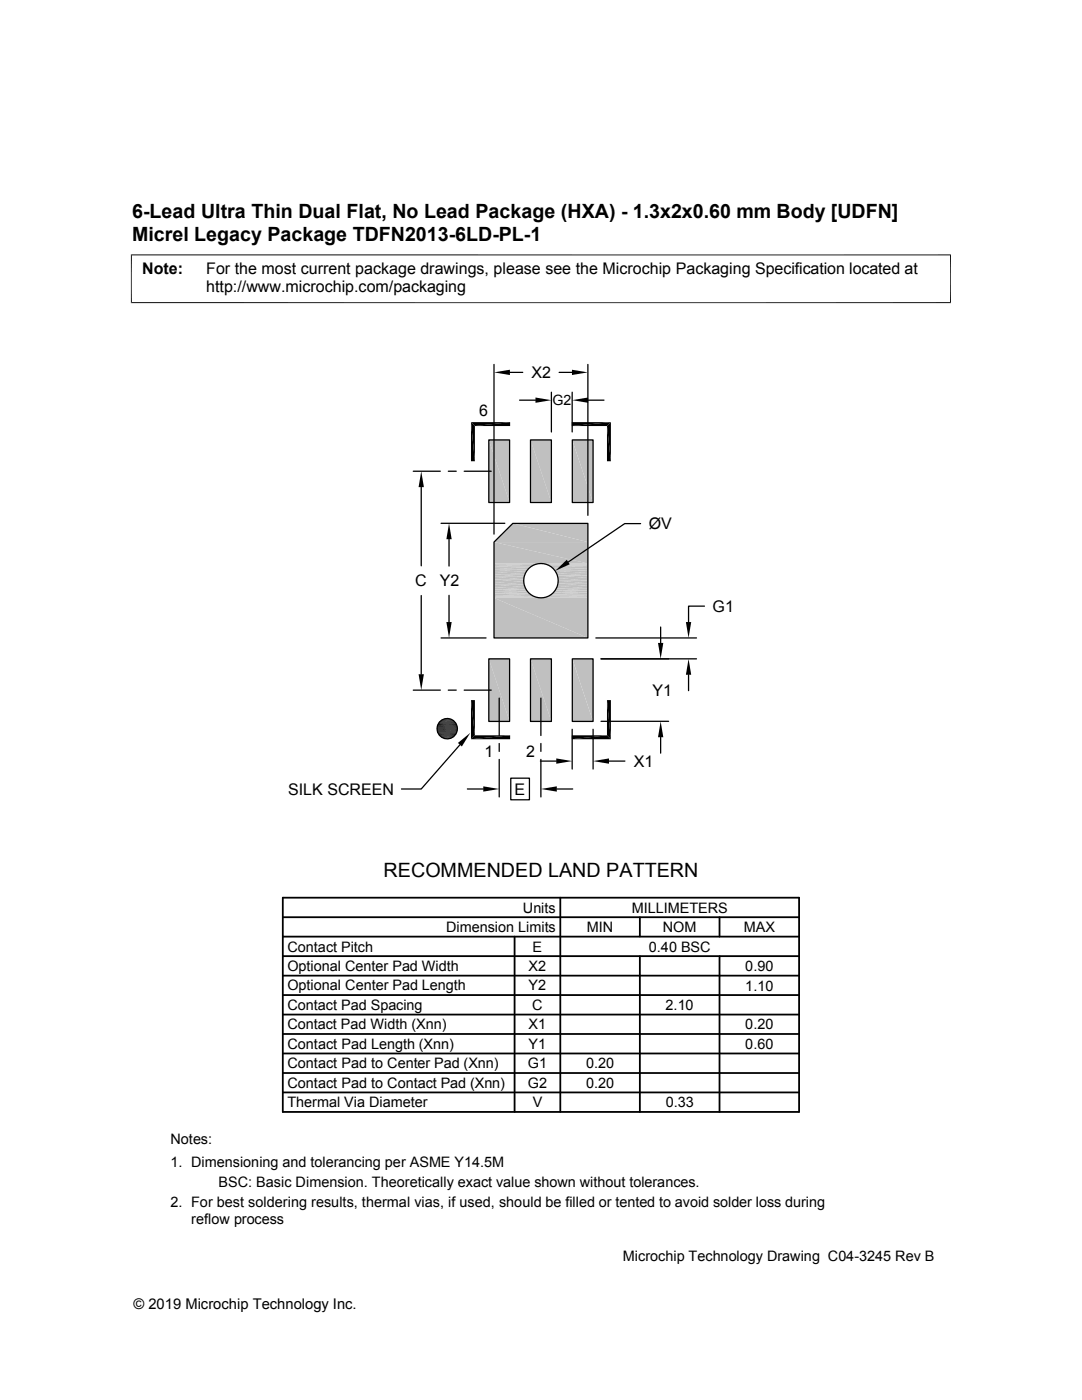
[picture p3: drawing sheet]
<svg xmlns="http://www.w3.org/2000/svg" width="216mm" height="279mm" viewBox="0 0 216 279" stroke-linecap="round" stroke-linejoin="round" font-family="sans-serif">
<g fill="#c0c0c0">
<path d="M114.2 87.8l4.1 12.5h-4.1z"/>
<path d="M114.2 87.8h4.1v12.5z"/>
<path d="M105.9 87.8l4.1 12.5h-4.1z"/>
<path d="M105.9 87.8h4.1v12.5z"/>
<path d="M97.5 87.8l4.2 12.5h-4.2z"/>
<path d="M97.5 87.8h4.2v12.5z"/>
<path d="M98.6 108.2l3.7-3.7 15 3.7z"/>
<path d="M102.3 104.5h15v3.7z"/>
<path d="M98.6 108.2l18.7 4.3h-18.7z"/>
<path d="M98.6 108.2h18.7v4.3z"/>
</g>
<path d="M98.6 112.5h18.7M98.6 112.5h8.9M98.6 112.7h8.4M108.6 112.6h8.7" fill="none" stroke="#c0c0c0" stroke-width=".2"/>
<path d="M109.1 112.8h8.2" fill="none" stroke="#c0c0c0" stroke-width=".23"/>
<path d="M98.6 112.9h7.9" fill="none" stroke="#c0c0c0" stroke-width=".25"/>
<path d="M109.6 113h7.7" fill="none" stroke="#c0c0c0" stroke-width=".28"/>
<path d="M98.6 113.2h7.5" fill="none" stroke="#c0c0c0" stroke-width=".32"/>
<path d="M110 113.3h7.3" fill="none" stroke="#c0c0c0" stroke-width=".36"/>
<path d="M98.6 113.5h7.1" fill="none" stroke="#c0c0c0" stroke-width=".38"/>
<path d="M110.4 113.7h6.9" fill="none" stroke="#c0c0c0" stroke-width=".4"/>
<path d="M98.6 113.9h6.7" fill="none" stroke="#c0c0c0" stroke-width=".42"/>
<path d="M110.7 114.1h6.6" fill="none" stroke="#c0c0c0" stroke-width=".44"/>
<g fill="#c0c0c0">
<path d="M98.6 114.1l6.2 .5h-6.2z"/>
<path d="M98.6 114.1h6.4l-.2 .5z"/>
<path d="M111 114.4l6.3 .5h-6.1z"/>
<path d="M111 114.4h6.3v.5z"/>
<path d="M98.6 114.6l6 .5h-6z"/>
<path d="M98.6 114.6h6.2l-.2 .5z"/>
<path d="M111.2 114.9l6.1 .5h-6z"/>
<path d="M111.2 114.9h6.1v.5z"/>
<path d="M98.6 115.1l5.9 .5h-5.9z"/>
<path d="M98.6 115.1h6l-.1 .5z"/>
<path d="M111.3 115.4l6 .5h-5.9z"/>
<path d="M111.3 115.4h6v.5z"/>
<path d="M98.6 115.6l5.9 .5h-5.9z"/>
<path d="M98.6 115.6h5.9v.5z"/>
<path d="M111.4 115.9l5.9 .5h-6z"/>
<path d="M111.4 115.9h5.9v.5z"/>
<path d="M98.6 116.1l6 .6h-6z"/>
<path d="M98.6 116.1h5.9l.1 .6z"/>
<path d="M111.3 116.4l6 .5h-6.1z"/>
<path d="M111.3 116.4h6v.5z"/>
<path d="M98.6 116.7l6.2 .5h-6.2z"/>
<path d="M98.6 116.7h6l.2 .5z"/>
<path d="M111.2 116.9l6.1 .5h-6.3z"/>
<path d="M111.2 116.9h6.1v.5z"/>
<path d="M98.6 117.2l6.4 .4h-6.4z"/>
<path d="M98.6 117.2h6.2l.2 .4z"/>
</g>
<path d="M110.7 117.6h6.6" fill="none" stroke="#c0c0c0" stroke-width=".44"/>
<path d="M98.6 117.9h6.7" fill="none" stroke="#c0c0c0" stroke-width=".42"/>
<path d="M110.4 118.1h6.9" fill="none" stroke="#c0c0c0" stroke-width=".4"/>
<path d="M98.6 118.3h7.1" fill="none" stroke="#c0c0c0" stroke-width=".38"/>
<path d="M110 118.4h7.3" fill="none" stroke="#c0c0c0" stroke-width=".36"/>
<path d="M98.6 118.6h7.5" fill="none" stroke="#c0c0c0" stroke-width=".32"/>
<path d="M109.6 118.8h7.7" fill="none" stroke="#c0c0c0" stroke-width=".28"/>
<path d="M98.6 118.9h7.9" fill="none" stroke="#c0c0c0" stroke-width=".25"/>
<path d="M109.1 119h8.2" fill="none" stroke="#c0c0c0" stroke-width=".23"/>
<path d="M98.6 119.1h8.4M98.6 119.2h8.9M98.6 119.3h9.5M108.1 119.3h9.2M108.6 119.2h8.7" fill="none" stroke="#c0c0c0" stroke-width=".2"/>
<g fill="#c0c0c0">
<path d="M98.6 119.3l18.7 8h-18.7z"/>
<path d="M98.6 119.3h18.7v8z"/>
<path d="M114.2 131.5l4.1 12.5h-4.1z"/>
<path d="M114.2 131.5h4.1v12.5z"/>
<path d="M105.9 131.5l4.1 12.5h-4.1z"/>
<path d="M105.9 131.5h4.1v12.5z"/>
<path d="M97.5 131.5l4.2 12.5h-4.2z"/>
<path d="M97.5 131.5h4.2v12.5z"/>
</g>
<g fill="none" stroke="#000" stroke-width=".25">
<path d="M98.6 72.7v33.9M101.7 74.3h2.6M103.7 79.9h3.1M110 78.3v7.9M111.6 74.3h2.5M114.2 78.3v7.9M117.3 72.7v30.1M117.3 79.9h3.2M82.5 94h5.4M84.1 97.2v15.7M89.5 94h1.5M92.6 94h5.4"/>
<path d="M97.5 87.8h4.2v12.5h-4.2zM105.9 87.8h4.1v12.5h-4.1zM114.2 87.8h4.1v12.5h-4.1zM84.1 118.9v15.7M88 104.4h12.7M89.6 107.6v5.4M89.6 118.8v5.3M98.6 108.2l3.7-3.7h15v22.8h-18.7zM127.8 104.5h-3.1l-11.3 7.7M82.5 137.7h5.4M88 127.3h9M89.5 137.7h1.5"/>
<path d="M92.6 137.7h5.4M97.5 131.5h4.2v12.5h-4.2zM99.6 139.3v7.5M105.9 131.5h4.1v12.5h-4.1zM107.9 139.3v7.5M114.2 131.5h4.1v12.5h-4.1zM118.9 127.3h20.1M119.9 131.5h19.1M131.8 125.1v3.2M137.4 134.7v3.1M140.6 121h-3.2v3.1M91.8 148.6l-7.7 8.9h-4"/>
<path d="M93.3 157.5h3.1M99.6 148.4v1.6M99.6 151.6v7.4M101.9 155.3h3.7v4.3h-3.7zM107.8 151.9h3.2M107.9 148.4v1.6M107.9 151.6v7.4M111.1 157.5h3.2M114.2 145.5v8M118.3 145.5v8M119.9 144h13.5M121.5 151.9h3.2"/>
<path d="M131.8 147.1v3.2"/>
<circle cx="107.9" cy="115.9" r="3.4"/>
<circle cx="89.2" cy="145.4" r="2.03"/>
</g>
<g fill="none" stroke="#000" stroke-width=".36">
<path d="M56.4 179.2h103v42.7h-103zM111.8 179.2v42.7M56.4 183h103M56.4 186.9h103M56.4 194.7h103M56.4 190.8h103M56.4 198.6h103M102.7 186.9v35M127.7 183v3.9M127.7 190.8v31.1M143.6 183v3.9M143.6 190.8v31.1"/>
<path d="M56.4 206.4h103M56.4 218h103M56.4 210.2h103M56.4 202.5h103M56.4 214.1h103"/>
</g>
<g fill="#000">
<path d="M98.6 74.3l3.1-.5v1zM106.8 79.3l3.2 .6-3.2 .5zM114.1 73.8l3.2 .5-3.2 .5zM114.2 79.9l3.1-.6v1.1zM84.1 94l.5 3.2h-1.1zM94 84.2l.8 7.9h-.8zM94 84.2h7.8l-7 .8zM94 84.2l.8 .8v7.1zM94.8 85l7-.8v.8zM114.1 84.2h7.8l-7.8 .8zM114.1 85l7.8-.8-.8 .8zM121.1 85l.8 7.1h-.8z"/>
<path d="M121.1 85l.8-.8v7.9zM89.6 104.4l.5 3.2h-1zM110.8 113.9l2.3-2.2 .6 .9zM83.5 134.6h1.1l-.5 3.1zM89.1 124.1h1l-.5 3.2zM121.1 139.7l.8 7.8-.8-.8zM121.1 139.7h.8v7.8zM131.3 128.3h1.1l-.6 3.2zM137.4 131.5l.5 3.2h-1zM136.9 124.1h1l-.5 3.2zM88.2 147.2l1.9 .1zM88.4 143.6l1.8 .1z"/>
<path d="M88.4 147.3h1.5zM88.4 147.3h1.7zM88.4 143.6h1.7zM88.6 143.5l1.5 .1zM88.6 147.3l1.1 .1zM88.6 147.3h1.3zM88.6 143.5h1.3zM88.8 143.4l1.1 .1zM88.8 147.4h.7zM88.8 147.4h.9zM88.8 143.4h.9zM88.9 143.4h.8z"/>
<path d="M88.9 147.4h.6zM88.9 143.4h.6zM91.4 148.3l2.5-2.1-1.7 2.8zM94 139.7l.8 7-.8 .8zM94 139.7h.8v7zM96.4 156.9l3.2 .6-3.2 .5zM94 147.5l7.8-.8v.8zM94.8 146.7h7l-7.8 .8zM111 151.4l3.2 .5-3.2 .5zM107.9 157.5l3.2-.6v1.1zM114.1 146.7h7l-7 .8zM118.3 151.9l3.2-.5v1z"/>
<path d="M114.1 147.5l7-.8 .8 .8zM131.8 144l.6 3.1h-1.1z"/>
</g>
<g fill="none" stroke="#000" stroke-width=".2">
<path d="M26.1 50.9h163.7M26.2 50.8v9.7M189.7 50.8v9.7M26.1 60.4h163.7M87.2 145.3h4.1M87.2 145.7h4M87.2 145.1h4M87.2 144.9h4M87.2 145.9h4M87.3 144.8h3.9M87.3 146.1h3.9M87.4 146.3h3.7"/>
<path d="M87.4 144.6h3.7M87.4 146.4h3.6M87.4 144.4h3.6M87.5 144.3h3.5M87.5 146.6h3.5M87.6 146.8h3.2M87.6 144.1h3.2M87.8 144h2.9M87.8 146.9h2.9M87.9 147h2.7M87.9 143.8h2.7M88.1 143.7h2.3"/>
<path d="M88.1 147.1h2.3M88.2 143.6h2M88.2 147.2h2"/>
</g>
<path d="M87.2 145.5h4.1" fill="none" stroke="#000" stroke-width=".21"/>
<g font-size="3.9">
<text x="26.4" y="43.5">6-Lead Ultra Thin Dual Flat, No Lead Package (HXA) - 1.3x2x0.60 mm Body [UDFN]</text>
<text x="26.4" y="48">Micrel Legacy Package TDFN2013-6LD-PL-1</text>
<text x="76.5" y="175">RECOMMENDED LAND PATTERN</text>
</g>
<g font-size="3.2">
<text x="28.4" y="54.6">Note:</text>
<text x="41.1" y="58.3">http://www.microchip.com/packaging</text>
<text x="41.1" y="54.6">For the most current package drawings, please see the Microchip Packaging Specification located at</text>
<text x="106.1" y="75.5">X2</text>
<text x="95.6" y="83">6</text>
<text x="129.5" y="105.6">ØV</text>
<text x="82.9" y="117">C</text>
<text x="87.7" y="117">Y2</text>
<text x="142.2" y="122.1">G1</text>
<text x="130.2" y="138.9">Y1</text>
<text x="96.6" y="151">1</text>
<text x="105" y="151">2</text>
<text x="126.4" y="153">X1</text>
<text x="57.5" y="158.6">SILK SCREEN</text>
<text x="102.7" y="158.6">E</text>
</g>
<g font-size="2.9">
<text x="104.3" y="182.1">Units</text>
<text x="126" y="182.1">MILLIMETERS</text>
<text x="57.3" y="189.9">Contact Pitch</text>
<text x="89" y="186">Dimension Limits</text>
<text x="106.3" y="189.9">E</text>
<text x="117.1" y="186">MIN</text>
<text x="129.5" y="189.9">0.40 BSC</text>
<text x="132.3" y="186">NOM</text>
<text x="148.4" y="186">MAX</text>
<text x="57.3" y="193.8">Optional Center Pad Width</text>
<text x="57.3" y="197.7">Optional Center Pad Length</text>
<text x="105.5" y="197.7">Y2</text>
<text x="105.5" y="193.8">X2</text>
<text x="148.7" y="197.7">1.10</text>
<text x="148.7" y="193.8">0.90</text>
<text x="57.3" y="201.6">Contact Pad Spacing</text>
<text x="106.2" y="201.6">C</text>
<text x="132.8" y="201.6">2.10</text>
<text x="57.3" y="209.3">Contact Pad Length (Xnn)</text>
<text x="57.3" y="205.4">Contact Pad Width (Xnn)</text>
<text x="105.5" y="209.3">Y1</text>
<text x="105.5" y="205.4">X1</text>
<text x="148.7" y="209.3">0.60</text>
<text x="148.7" y="205.4">0.20</text>
<text x="57.3" y="213.2">Contact Pad to Center Pad (Xnn)</text>
<text x="105.3" y="213.2">G1</text>
<text x="116.9" y="213.2">0.20</text>
<text x="57.3" y="217.1">Contact Pad to Contact Pad (Xnn)</text>
<text x="57.3" y="221">Thermal Via Diameter</text>
<text x="105.3" y="217.1">G2</text>
<text x="106.3" y="221">V</text>
<text x="116.9" y="217.1">0.20</text>
<text x="132.8" y="221">0.33</text>
<text x="34" y="228.3">Notes:</text>
<text x="34" y="232.9">1. Dimensioning and tolerancing per ASME Y14.5M</text>
<text x="43.6" y="236.9">BSC: Basic Dimension. Theoretically exact value shown without tolerances.</text>
<text x="34" y="241">2. For best soldering results, thermal vias, if used, should be filled or tented to avoid solder loss during</text>
<text x="38.1" y="244.3">reflow process</text>
<text x="124.3" y="251.7">Microchip Technology Drawing C04-3245 Rev B</text>
<text x="26.6" y="261.3">© 2019 Microchip Technology Inc.</text>
</g>
<text font-size="2.8" x="110.2" y="80.9">G2</text>
</svg>
